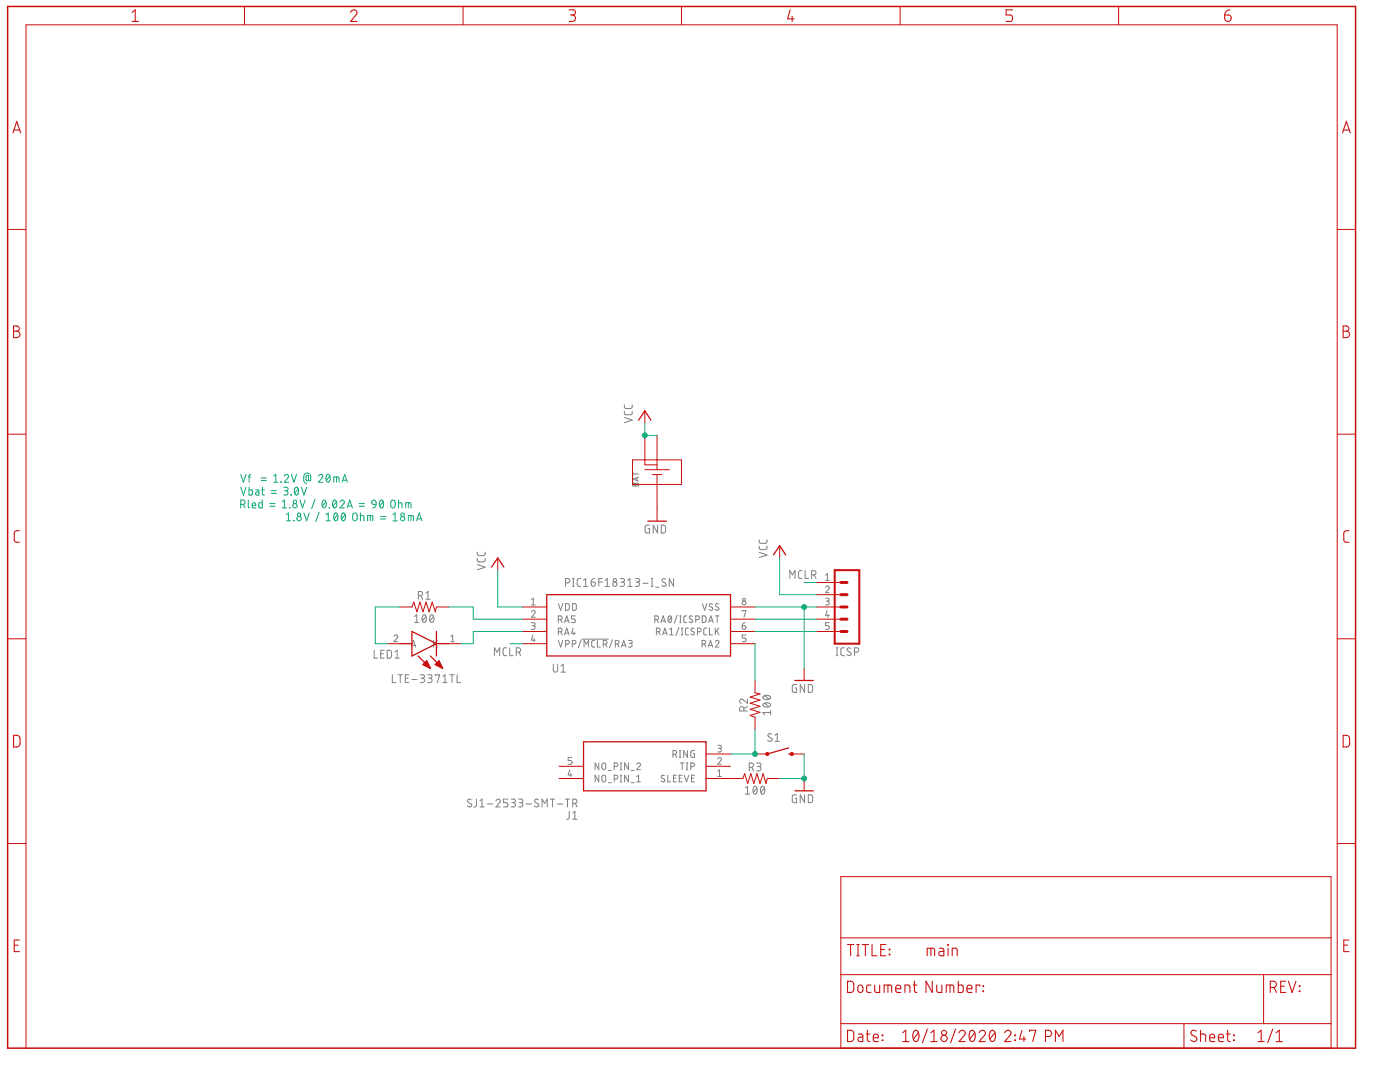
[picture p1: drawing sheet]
<?xml version="1.0" encoding="utf-8"?>
<!DOCTYPE eagle SYSTEM "eagle.dtd">
<!--
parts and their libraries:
SparkFun-Resistors: Licensing: Creative Commons ShareAlike 4.0 International - https://creativecommons.org/licenses/by-sa/4.0
-->
<eagle version="7.7.0">
<drawing>
<settings>
<setting alwaysvectorfont="yes"/>
<setting verticaltext="up"/>
</settings>
<grid distance="0.1" unitdist="inch" unit="inch" style="lines" multiple="1" display="no" altdistance="0.01" altunitdist="inch" altunit="inch"/>
<schematic xreflabel="%F%N/%S.%C%R" xrefpart="/%S.%C%R">
<libraries>
<library name="frames">
<symbols>
<symbol name="DOCFIELD">
<wire x1="0" y1="0" x2="71.12" y2="0" width="0.1016" layer="94"/>
<wire x1="101.6" y1="15.24" x2="87.63" y2="15.24" width="0.1016" layer="94"/>
<wire x1="0" y1="0" x2="0" y2="5.08" width="0.1016" layer="94"/>
<wire x1="0" y1="5.08" x2="71.12" y2="5.08" width="0.1016" layer="94"/>
<wire x1="0" y1="5.08" x2="0" y2="15.24" width="0.1016" layer="94"/>
<wire x1="101.6" y1="15.24" x2="101.6" y2="5.08" width="0.1016" layer="94"/>
<wire x1="71.12" y1="5.08" x2="71.12" y2="0" width="0.1016" layer="94"/>
<wire x1="71.12" y1="5.08" x2="87.63" y2="5.08" width="0.1016" layer="94"/>
<wire x1="71.12" y1="0" x2="101.6" y2="0" width="0.1016" layer="94"/>
<wire x1="87.63" y1="15.24" x2="87.63" y2="5.08" width="0.1016" layer="94"/>
<wire x1="87.63" y1="15.24" x2="0" y2="15.24" width="0.1016" layer="94"/>
<wire x1="87.63" y1="5.08" x2="101.6" y2="5.08" width="0.1016" layer="94"/>
<wire x1="101.6" y1="5.08" x2="101.6" y2="0" width="0.1016" layer="94"/>
<wire x1="0" y1="15.24" x2="0" y2="22.86" width="0.1016" layer="94"/>
<wire x1="101.6" y1="35.56" x2="0" y2="35.56" width="0.1016" layer="94"/>
<wire x1="101.6" y1="35.56" x2="101.6" y2="22.86" width="0.1016" layer="94"/>
<wire x1="0" y1="22.86" x2="101.6" y2="22.86" width="0.1016" layer="94"/>
<wire x1="0" y1="22.86" x2="0" y2="35.56" width="0.1016" layer="94"/>
<wire x1="101.6" y1="22.86" x2="101.6" y2="15.24" width="0.1016" layer="94"/>
<text x="1.27" y="1.27" size="2.54" layer="94">Date:</text>
<text x="12.7" y="1.27" size="2.54" layer="94">&gt;LAST_DATE_TIME</text>
<text x="72.39" y="1.27" size="2.54" layer="94">Sheet:</text>
<text x="86.36" y="1.27" size="2.54" layer="94">&gt;SHEET</text>
<text x="88.9" y="11.43" size="2.54" layer="94">REV:</text>
<text x="1.27" y="19.05" size="2.54" layer="94">TITLE:</text>
<text x="1.27" y="11.43" size="2.54" layer="94">Document Number:</text>
<text x="17.78" y="19.05" size="2.54" layer="94">&gt;DRAWING_NAME</text>
</symbol>
<symbol name="FRAME_A_L">
<frame x1="0" y1="0" x2="279.4" y2="215.9" columns="6" rows="5" layer="94" border-bottom="no"/>
</symbol>
</symbols>
<devicesets>
<deviceset name="FRAME_A_L" prefix="FRAME" uservalue="yes">
<gates>
<gate name="G$1" symbol="FRAME_A_L" x="0" y="0" addlevel="always"/>
<gate name="G$2" symbol="DOCFIELD" x="172.72" y="0" addlevel="always"/>
</gates>
<devices>
<device name="">
<technologies>
<technology name=""/>
</technologies>
</device>
</devices>
</deviceset>
</devicesets>
</library>
<library name="SamacSys_Parts">
<symbols>
<symbol name="PIC16F18313-I_SN">
<wire x1="5.08" y1="2.54" x2="43.18" y2="2.54" width="0.254" layer="94"/>
<wire x1="43.18" y1="-10.16" x2="43.18" y2="2.54" width="0.254" layer="94"/>
<wire x1="43.18" y1="-10.16" x2="5.08" y2="-10.16" width="0.254" layer="94"/>
<wire x1="5.08" y1="2.54" x2="5.08" y2="-10.16" width="0.254" layer="94"/>
<text x="44.45" y="7.62" size="1.778" layer="95" align="center-left">&gt;NAME</text>
<text x="44.45" y="5.08" size="1.778" layer="96" align="center-left">&gt;VALUE</text>
<pin name="VDD" x="0" y="0" length="middle"/>
<pin name="RA5" x="0" y="-2.54" length="middle"/>
<pin name="RA4" x="0" y="-5.08" length="middle"/>
<pin name="VPP/!MCLR!/RA3" x="0" y="-7.62" length="middle"/>
<pin name="VSS" x="48.26" y="0" length="middle" rot="R180"/>
<pin name="RA0/ICSPDAT" x="48.26" y="-2.54" length="middle" rot="R180"/>
<pin name="RA1/ICSPCLK" x="48.26" y="-5.08" length="middle" rot="R180"/>
<pin name="RA2" x="48.26" y="-7.62" length="middle" rot="R180"/>
</symbol>
<symbol name="LTE-3371TL">
<wire x1="5.08" y1="0" x2="10.16" y2="2.54" width="0.254" layer="94"/>
<wire x1="10.16" y1="-2.54" x2="10.16" y2="2.54" width="0.254" layer="94"/>
<wire x1="10.16" y1="-2.54" x2="5.08" y2="0" width="0.254" layer="94"/>
<wire x1="5.08" y1="2.54" x2="5.08" y2="-2.54" width="0.254" layer="94"/>
<wire x1="6.35" y1="2.54" x2="3.81" y2="5.08" width="0.254" layer="94"/>
<wire x1="8.89" y1="2.54" x2="6.35" y2="5.08" width="0.254" layer="94"/>
<wire x1="2.54" y1="0" x2="5.08" y2="0" width="0.254" layer="94"/>
<wire x1="10.16" y1="0" x2="12.7" y2="0" width="0.254" layer="94"/>
<text x="12.7" y="8.89" size="1.778" layer="95">&gt;NAME</text>
<text x="12.7" y="6.35" size="1.778" layer="96">&gt;VALUE</text>
<pin name="K" x="0" y="0" length="short"/>
<pin name="A" x="15.24" y="0" length="short" rot="R180"/>
<polygon width="0.254" layer="94">
<vertex x="5.334" y="4.318"/>
<vertex x="4.572" y="3.556"/>
<vertex x="3.81" y="5.08"/>
</polygon>
<polygon width="0.254" layer="94">
<vertex x="7.874" y="4.318"/>
<vertex x="7.112" y="3.556"/>
<vertex x="6.35" y="5.08"/>
</polygon>
</symbol>
<symbol name="SJ1-2533-SMT-TR">
<wire x1="5.08" y1="2.54" x2="30.48" y2="2.54" width="0.254" layer="94"/>
<wire x1="30.48" y1="-7.62" x2="30.48" y2="2.54" width="0.254" layer="94"/>
<wire x1="30.48" y1="-7.62" x2="5.08" y2="-7.62" width="0.254" layer="94"/>
<wire x1="5.08" y1="2.54" x2="5.08" y2="-7.62" width="0.254" layer="94"/>
<text x="31.75" y="7.62" size="1.778" layer="95" align="center-left">&gt;NAME</text>
<text x="31.75" y="5.08" size="1.778" layer="96" align="center-left">&gt;VALUE</text>
<pin name="SLEEVE" x="0" y="0" length="middle"/>
<pin name="TIP" x="0" y="-2.54" length="middle"/>
<pin name="RING" x="0" y="-5.08" length="middle"/>
<pin name="NO_PIN_1" x="35.56" y="0" length="middle" rot="R180"/>
<pin name="NO_PIN_2" x="35.56" y="-2.54" length="middle" rot="R180"/>
</symbol>
</symbols>
<devicesets>
<deviceset name="PIC16F18313-I_SN" prefix="IC">
<gates>
<gate name="G$1" symbol="PIC16F18313-I_SN" x="0" y="0"/>
</gates>
<devices>
<device name="" package="SOIC127P600X175-8N">
<connects>
<connect gate="G$1" pin="RA0/ICSPDAT" pad="7"/>
<connect gate="G$1" pin="RA1/ICSPCLK" pad="6"/>
<connect gate="G$1" pin="RA2" pad="5"/>
<connect gate="G$1" pin="RA4" pad="3"/>
<connect gate="G$1" pin="RA5" pad="2"/>
<connect gate="G$1" pin="VDD" pad="1"/>
<connect gate="G$1" pin="VPP/!MCLR!/RA3" pad="4"/>
<connect gate="G$1" pin="VSS" pad="8"/>
</connects>
<technologies>
<technology name="">
<attribute name="DESCRIPTION" value="8-bit Microcontrollers - MCU 8-Bit MCU 3.5K Flash 256 RAM 256 EEPROM" constant="no"/>
<attribute name="HEIGHT" value="1.75mm" constant="no"/>
<attribute name="MANUFACTURER_NAME" value="Microchip" constant="no"/>
<attribute name="MANUFACTURER_PART_NUMBER" value="PIC16F18313-I/SN" constant="no"/>
<attribute name="MOUSER_PART_NUMBER" value="579-PIC16F18313-I/SN" constant="no"/>
<attribute name="MOUSER_PRICE-STOCK" value="https://www.mouser.co.uk/ProductDetail/Microchip-Technology/PIC16F18313-I-SN?qs=PQDAUpz3sUMAayGU2D8VYw%3D%3D" constant="no"/>
</technology>
</technologies>
</device>
</devices>
</deviceset>
<deviceset name="LTE-3371TL" prefix="LED">
<gates>
<gate name="G$1" symbol="LTE-3371TL" x="0" y="0"/>
</gates>
<devices>
<device name="" package="LTE3371TL">
<connects>
<connect gate="G$1" pin="A" pad="2"/>
<connect gate="G$1" pin="K" pad="1"/>
</connects>
<technologies>
<technology name="">
<attribute name="DESCRIPTION" value="Infrared Emitters Infrared 940nm 1.25V, 20mA, 140deg" constant="no"/>
<attribute name="HEIGHT" value="8.85mm" constant="no"/>
<attribute name="MANUFACTURER_NAME" value="Lite-On" constant="no"/>
<attribute name="MANUFACTURER_PART_NUMBER" value="LTE-3371TL" constant="no"/>
<attribute name="MOUSER_PART_NUMBER" value="859-LTE-3371TL" constant="no"/>
<attribute name="MOUSER_PRICE-STOCK" value="https://www.mouser.com/Search/Refine.aspx?Keyword=859-LTE-3371TL" constant="no"/>
</technology>
</technologies>
</device>
</devices>
</deviceset>
<deviceset name="SJ1-2533-SMT-TR" prefix="J">
<gates>
<gate name="G$1" symbol="SJ1-2533-SMT-TR" x="0" y="0"/>
</gates>
<devices>
<device name="" package="SJ12533SMTTR">
<connects>
<connect gate="G$1" pin="NO_PIN_1" pad="4"/>
<connect gate="G$1" pin="NO_PIN_2" pad="5"/>
<connect gate="G$1" pin="RING" pad="3"/>
<connect gate="G$1" pin="SLEEVE" pad="1"/>
<connect gate="G$1" pin="TIP" pad="2"/>
</connects>
<technologies>
<technology name="">
<attribute name="DESCRIPTION" value="Phone Connectors Audio Jacks" constant="no"/>
<attribute name="HEIGHT" value="3.1mm" constant="no"/>
<attribute name="MANUFACTURER_NAME" value="CUI Devices" constant="no"/>
<attribute name="MANUFACTURER_PART_NUMBER" value="SJ1-2533-SMT-TR" constant="no"/>
<attribute name="MOUSER_PART_NUMBER" value="490-SJ1-2533-SMT-TR" constant="no"/>
<attribute name="MOUSER_PRICE-STOCK" value="https://www.mouser.co.uk/ProductDetail/CUI-Devices/SJ1-2533-SMT-TR?qs=WyjlAZoYn50tDi43uXaCGg%3D%3D" constant="no"/>
</technology>
</technologies>
</device>
</devices>
</deviceset>
</devicesets>
</library>
<library name="supply1">
<symbols>
<symbol name="VCC">
<wire x1="1.27" y1="-1.905" x2="0" y2="0" width="0.254" layer="94"/>
<wire x1="0" y1="0" x2="-1.27" y2="-1.905" width="0.254" layer="94"/>
<text x="-2.54" y="-2.54" size="1.778" layer="96" rot="R90">&gt;VALUE</text>
<pin name="VCC" x="0" y="-2.54" visible="off" length="short" direction="sup" rot="R90"/>
</symbol>
<symbol name="GND">
<wire x1="-1.905" y1="0" x2="1.905" y2="0" width="0.254" layer="94"/>
<text x="-2.54" y="-2.54" size="1.778" layer="96">&gt;VALUE</text>
<pin name="GND" x="0" y="2.54" visible="off" length="short" direction="sup" rot="R270"/>
</symbol>
</symbols>
<devicesets>
<deviceset name="VCC" prefix="P+">
<gates>
<gate name="VCC" symbol="VCC" x="0" y="0"/>
</gates>
<devices>
<device name="">
<technologies>
<technology name=""/>
</technologies>
</device>
</devices>
</deviceset>
<deviceset name="GND" prefix="GND">
<gates>
<gate name="1" symbol="GND" x="0" y="0"/>
</gates>
<devices>
<device name="">
<technologies>
<technology name=""/>
</technologies>
</device>
</devices>
</deviceset>
</devicesets>
</library>
<library name="SparkFun-Resistors">
<symbols>
<symbol name="RESISTOR">
<wire x1="-2.54" y1="0" x2="-2.159" y2="1.016" width="0.1524" layer="94"/>
<wire x1="-2.159" y1="1.016" x2="-1.524" y2="-1.016" width="0.1524" layer="94"/>
<wire x1="-1.524" y1="-1.016" x2="-0.889" y2="1.016" width="0.1524" layer="94"/>
<wire x1="-0.889" y1="1.016" x2="-0.254" y2="-1.016" width="0.1524" layer="94"/>
<wire x1="-0.254" y1="-1.016" x2="0.381" y2="1.016" width="0.1524" layer="94"/>
<wire x1="0.381" y1="1.016" x2="1.016" y2="-1.016" width="0.1524" layer="94"/>
<wire x1="1.016" y1="-1.016" x2="1.651" y2="1.016" width="0.1524" layer="94"/>
<wire x1="1.651" y1="1.016" x2="2.286" y2="-1.016" width="0.1524" layer="94"/>
<wire x1="2.286" y1="-1.016" x2="2.54" y2="0" width="0.1524" layer="94"/>
<text x="0" y="1.524" size="1.778" layer="95" font="vector" align="bottom-center">&gt;NAME</text>
<text x="0" y="-1.524" size="1.778" layer="96" font="vector" align="top-center">&gt;VALUE</text>
<pin name="2" x="5.08" y="0" visible="off" length="short" direction="pas" swaplevel="1" rot="R180"/>
<pin name="1" x="-5.08" y="0" visible="off" length="short" direction="pas" swaplevel="1"/>
</symbol>
</symbols>
<devicesets>
<deviceset name="100OHM" prefix="R">
<gates>
<gate name="G$1" symbol="RESISTOR" x="0" y="0"/>
</gates>
<devices>
<device name="-HORIZ-1/4W-1%" package="AXIAL-0.3">
<connects>
<connect gate="G$1" pin="1" pad="P$1"/>
<connect gate="G$1" pin="2" pad="P$2"/>
</connects>
<technologies>
<technology name="">
<attribute name="PROD_ID" value="RES-12181" constant="no"/>
<attribute name="VALUE" value="100" constant="no"/>
</technology>
</technologies>
</device>
<device name="-HORIZ_KIT-1/4W-1%" package="AXIAL-0.3EZ">
<connects>
<connect gate="G$1" pin="1" pad="P$1"/>
<connect gate="G$1" pin="2" pad="P$2"/>
</connects>
<technologies>
<technology name="">
<attribute name="PROD_ID" value="RES-12181" constant="no"/>
<attribute name="VALUE" value="100" constant="no"/>
</technology>
</technologies>
</device>
<device name="-VERT-1/4W-1%" package="AXIAL-0.1">
<connects>
<connect gate="G$1" pin="1" pad="P$1"/>
<connect gate="G$1" pin="2" pad="P$2"/>
</connects>
<technologies>
<technology name="">
<attribute name="PROD_ID" value="RES-12181"/>
<attribute name="VALUE" value="100"/>
</technology>
</technologies>
</device>
<device name="-VERT_KIT-1/4W-1%" package="AXIAL-0.1-KIT">
<connects>
<connect gate="G$1" pin="1" pad="P$1"/>
<connect gate="G$1" pin="2" pad="P$2"/>
</connects>
<technologies>
<technology name="">
<attribute name="PROD_ID" value="RES-12181" constant="no"/>
<attribute name="VALUE" value="100" constant="no"/>
</technology>
</technologies>
</device>
<device name="-0603-1/4W-5%" package="0603">
<connects>
<connect gate="G$1" pin="1" pad="1"/>
<connect gate="G$1" pin="2" pad="2"/>
</connects>
<technologies>
<technology name="">
<attribute name="PROD_ID" value="RES-12438"/>
<attribute name="VALUE" value="100"/>
</technology>
</technologies>
</device>
<device name="-0603-1/10W-1%" package="0603">
<connects>
<connect gate="G$1" pin="1" pad="1"/>
<connect gate="G$1" pin="2" pad="2"/>
</connects>
<technologies>
<technology name="">
<attribute name="PROD_ID" value="RES-07863"/>
<attribute name="VALUE" value="100"/>
</technology>
</technologies>
</device>
</devices>
</deviceset>
</devicesets>
</library>
<library name="con-lstb">
<symbols>
<symbol name="MA05-1">
<wire x1="3.81" y1="-7.62" x2="-1.27" y2="-7.62" width="0.4064" layer="94"/>
<wire x1="1.27" y1="0" x2="2.54" y2="0" width="0.6096" layer="94"/>
<wire x1="1.27" y1="-2.54" x2="2.54" y2="-2.54" width="0.6096" layer="94"/>
<wire x1="1.27" y1="-5.08" x2="2.54" y2="-5.08" width="0.6096" layer="94"/>
<wire x1="-1.27" y1="7.62" x2="-1.27" y2="-7.62" width="0.4064" layer="94"/>
<wire x1="3.81" y1="-7.62" x2="3.81" y2="7.62" width="0.4064" layer="94"/>
<wire x1="-1.27" y1="7.62" x2="3.81" y2="7.62" width="0.4064" layer="94"/>
<wire x1="1.27" y1="5.08" x2="2.54" y2="5.08" width="0.6096" layer="94"/>
<wire x1="1.27" y1="2.54" x2="2.54" y2="2.54" width="0.6096" layer="94"/>
<text x="-1.27" y="-10.16" size="1.778" layer="96">&gt;VALUE</text>
<text x="-1.27" y="8.382" size="1.778" layer="95">&gt;NAME</text>
<pin name="1" x="7.62" y="-5.08" visible="pad" length="middle" direction="pas" swaplevel="1" rot="R180"/>
<pin name="2" x="7.62" y="-2.54" visible="pad" length="middle" direction="pas" swaplevel="1" rot="R180"/>
<pin name="3" x="7.62" y="0" visible="pad" length="middle" direction="pas" swaplevel="1" rot="R180"/>
<pin name="4" x="7.62" y="2.54" visible="pad" length="middle" direction="pas" swaplevel="1" rot="R180"/>
<pin name="5" x="7.62" y="5.08" visible="pad" length="middle" direction="pas" swaplevel="1" rot="R180"/>
</symbol>
</symbols>
<devicesets>
<deviceset name="MA05-1" prefix="SV" uservalue="yes">
<gates>
<gate name="G$1" symbol="MA05-1" x="0" y="0"/>
</gates>
<devices>
<device name="" package="MA05-1">
<connects>
<connect gate="G$1" pin="1" pad="1"/>
<connect gate="G$1" pin="2" pad="2"/>
<connect gate="G$1" pin="3" pad="3"/>
<connect gate="G$1" pin="4" pad="4"/>
<connect gate="G$1" pin="5" pad="5"/>
</connects>
<technologies>
<technology name="">
<attribute name="MF" value="" constant="no"/>
<attribute name="MPN" value="" constant="no"/>
<attribute name="OC_FARNELL" value="unknown" constant="no"/>
<attribute name="OC_NEWARK" value="unknown" constant="no"/>
<attribute name="POPULARITY" value="29" constant="no"/>
</technology>
</technologies>
</device>
</devices>
</deviceset>
</devicesets>
</library>
<library name="AltiumKeyFobParts">
<symbols>
<symbol name="SMTM1632_A">
<wire x1="-1.524" y1="0" x2="-1.524" y2="-2.54" width="0.1524" layer="94"/>
<wire x1="-1.524" y1="-2.54" x2="-2.54" y2="-2.54" width="0.1524" layer="94"/>
<wire x1="0.508" y1="0" x2="2.54" y2="0" width="0.1524" layer="94"/>
<wire x1="-0.508" y1="0" x2="-2.54" y2="0" width="0.1524" layer="94"/>
<pin name="-" x="7.62" y="0" visible="off" length="middle" direction="pas" rot="R180"/>
<wire x1="2.54" y1="0" x2="2.54" y2="0" width="0.1524" layer="94"/>
<pin name="+@1" x="-7.62" y="0" visible="off" length="middle" direction="pas"/>
<wire x1="-2.54" y1="0" x2="-2.54" y2="0" width="0.1524" layer="94"/>
<pin name="+@2" x="-7.62" y="-2.54" visible="off" length="middle" direction="pas"/>
<wire x1="-2.54" y1="-2.54" x2="-2.54" y2="-2.54" width="0.1524" layer="94"/>
<wire x1="0.508" y1="1.016" x2="0.508" y2="-1.016" width="0.1524" layer="94"/>
<wire x1="-0.508" y1="2.54" x2="-0.508" y2="-2.54" width="0.1524" layer="94"/>
<wire x1="-2.54" y1="-5.08" x2="2.54" y2="-5.08" width="0.1524" layer="94"/>
<wire x1="-2.54" y1="-5.08" x2="-2.54" y2="5.08" width="0.1524" layer="94"/>
<wire x1="2.54" y1="5.08" x2="2.54" y2="-5.08" width="0.1524" layer="94"/>
<wire x1="2.54" y1="5.08" x2="-2.54" y2="5.08" width="0.1524" layer="94"/>
<text x="0" y="-5.08" size="1.27" layer="95">&gt;NAME</text>
</symbol>
</symbols>
<devicesets>
<deviceset name="SMTM1632" prefix="BAT">
<gates>
<gate name="A" symbol="SMTM1632_A" x="0" y="0"/>
</gates>
<devices>
<device name="" package="SMTM1632">
<connects>
<connect gate="A" pin="+@1" pad="2"/>
<connect gate="A" pin="+@2" pad="3"/>
<connect gate="A" pin="-" pad="1"/>
</connects>
<technologies>
<technology name=""/>
</technologies>
</device>
</devices>
</deviceset>
</devicesets>
</library>
<library name="Flash">
<symbols>
<symbol name="SWITCH-MOMENTARY-2">
<circle x="-2.54" y="0" radius="0.127" width="0.4064" layer="94"/>
<circle x="2.54" y="0" radius="0.127" width="0.4064" layer="94"/>
<wire x1="1.905" y1="0" x2="2.54" y2="0" width="0.254" layer="94"/>
<wire x1="-2.54" y1="0" x2="1.905" y2="1.27" width="0.254" layer="94"/>
<pin name="1" x="-5.08" y="0" visible="off" length="short" direction="pas" swaplevel="2"/>
<pin name="2" x="5.08" y="0" visible="off" length="short" direction="pas" swaplevel="1" rot="R180"/>
<text x="-2.54" y="2.54" size="1.778" layer="95">&gt;NAME</text>
<text x="-2.54" y="-2.54" size="1.778" layer="96">&gt;VALUE</text>
</symbol>
</symbols>
<devicesets>
<deviceset name="SWITCH-MOMENTARY-2" prefix="S">
<gates>
<gate name="G$1" symbol="SWITCH-MOMENTARY-2" x="0" y="0"/>
</gates>
<devices>
<device name="-SMD-1101NE" package="TACTILE-SWITCH-1101NE">
<connects>
<connect gate="G$1" pin="1" pad="P$1"/>
<connect gate="G$1" pin="2" pad="P$2"/>
</connects>
<technologies>
<technology name=""/>
</technologies>
</device>
<device name="12MM" package="TACTILE-PTH-12MM">
<connects>
<connect gate="G$1" pin="1" pad="1"/>
<connect gate="G$1" pin="2" pad="3"/>
</connects>
<technologies>
<technology name="">
<attribute name="PROD_ID" value="SWCH-09185" constant="no"/>
</technology>
</technologies>
</device>
<device name="PTH" package="TACTILE-PTH">
<connects>
<connect gate="G$1" pin="1" pad="1"/>
<connect gate="G$1" pin="2" pad="3"/>
</connects>
<technologies>
<technology name=""/>
</technologies>
</device>
<device name="PTH_EZ" package="TACTILE-PTH-EZ">
<connects>
<connect gate="G$1" pin="1" pad="1"/>
<connect gate="G$1" pin="2" pad="3"/>
</connects>
<technologies>
<technology name=""/>
</technologies>
</device>
<device name="PTH_REED" package="REED_SWITCH_PTH">
<connects>
<connect gate="G$1" pin="1" pad="P$1"/>
<connect gate="G$1" pin="2" pad="P$2"/>
</connects>
<technologies>
<technology name=""/>
</technologies>
</device>
<device name="PTH_REED2" package="REED_SWITCH_PLASTIC">
<connects>
<connect gate="G$1" pin="1" pad="P$1"/>
<connect gate="G$1" pin="2" pad="P$2"/>
</connects>
<technologies>
<technology name=""/>
</technologies>
</device>
<device name="SIDE_EZ" package="TACTILE-PTH-SIDEEZ">
<connects>
<connect gate="G$1" pin="1" pad="1"/>
<connect gate="G$1" pin="2" pad="2"/>
</connects>
<technologies>
<technology name=""/>
</technologies>
</device>
<device name="SMD" package="TACTILE_SWITCH_SMD">
<connects>
<connect gate="G$1" pin="1" pad="1"/>
<connect gate="G$1" pin="2" pad="3"/>
</connects>
<technologies>
<technology name="">
<attribute name="PROD_ID" value="SWCH-08247" constant="no"/>
</technology>
</technologies>
</device>
<device name="SMD-2" package="TACTILE_SWITCH_SMD-2">
<connects>
<connect gate="G$1" pin="1" pad="2"/>
<connect gate="G$1" pin="2" pad="1"/>
</connects>
<technologies>
<technology name=""/>
</technologies>
</device>
<device name="SMD-3" package="TACTILE_SWITCH_SMD-3">
<connects>
<connect gate="G$1" pin="1" pad="1"/>
<connect gate="G$1" pin="2" pad="4"/>
</connects>
<technologies>
<technology name=""/>
</technologies>
</device>
<device name="SMD-4" package="TACTILE_SWITCH_TALL">
<connects>
<connect gate="G$1" pin="1" pad="A2"/>
<connect gate="G$1" pin="2" pad="B2"/>
</connects>
<technologies>
<technology name=""/>
</technologies>
</device>
<device name="SMD-12MM" package="TACTILE-SMD-12MM">
<connects>
<connect gate="G$1" pin="1" pad="1"/>
<connect gate="G$1" pin="2" pad="3"/>
</connects>
<technologies>
<technology name=""/>
</technologies>
</device>
</devices>
</deviceset>
</devicesets>
</library>
</libraries>
<attributes>
</attributes>
<variantdefs>
</variantdefs>
<classes>
<class number="0" name="default" width="0" drill="0">
</class>
</classes>
<parts>
<part name="U1" library="SamacSys_Parts" deviceset="PIC16F18313-I_SN" device="" override_package_urn="urn:adsk.eagle:footprint:24183031/1"/>
<part name="P+1" library="supply1" deviceset="VCC" device=""/>
<part name="GND1" library="supply1" deviceset="GND" device=""/>
<part name="LED1" library="SamacSys_Parts" deviceset="LTE-3371TL" device="" override_package_urn="urn:adsk.eagle:footprint:24183952/1"/>
<part name="R1" library="SparkFun-Resistors" deviceset="100OHM" device="-0603-1/10W-1%" override_package_urn="urn:adsk.eagle:footprint:39615/1" value="100"/>
<part name="ICSP" library="con-lstb" deviceset="MA05-1" device="" override_package_urn="urn:adsk.eagle:footprint:8283/1"/>
<part name="FRAME2" library="frames" deviceset="FRAME_A_L" device=""/>
<part name="P+2" library="supply1" deviceset="VCC" device=""/>
<part name="J1" library="SamacSys_Parts" deviceset="SJ1-2533-SMT-TR" device="" override_package_urn="urn:adsk.eagle:footprint:24183054/1"/>
<part name="R2" library="SparkFun-Resistors" deviceset="100OHM" device="-0603-1/10W-1%" override_package_urn="urn:adsk.eagle:footprint:39615/1" value="100"/>
<part name="R3" library="SparkFun-Resistors" deviceset="100OHM" device="-0603-1/10W-1%" override_package_urn="urn:adsk.eagle:footprint:39615/1" value="100"/>
<part name="GND3" library="supply1" deviceset="GND" device=""/>
<part name="S1" library="Flash" deviceset="SWITCH-MOMENTARY-2" device="PTH" override_package_urn="urn:adsk.eagle:footprint:24182979/1"/>
<part name="BAT" library="AltiumKeyFobParts" deviceset="SMTM1632" device="" override_package_urn="urn:adsk.eagle:footprint:23939092/1"/>
<part name="GND4" library="supply1" deviceset="GND" device=""/>
<part name="P+4" library="supply1" deviceset="VCC" device=""/>
</parts>
<sheets>
<sheet>
<plain>
<text x="88.9" y="147.32" size="1.778" layer="91">Vf  = 1.2V @ 20mA
Vbat = 3.0V
Rled = 1.8V / 0.02A = 90 Ohm
           1.8V / 100 Ohm = 18mA</text>
</plain>
<instances>
<instance part="U1" gate="G$1" x="147.32" y="129.54" smashed="yes">
<attribute name="NAME" x="153.67" y="116.84" size="1.778" layer="95" align="center-left"/>
<attribute name="VALUE" x="156.21" y="134.62" size="1.778" layer="96" align="center-left"/>
</instance>
<instance part="P+1" gate="VCC" x="142.24" y="139.7" smashed="yes">
<attribute name="VALUE" x="139.7" y="137.16" size="1.778" layer="96" rot="R90"/>
</instance>
<instance part="GND1" gate="1" x="205.74" y="114.3" smashed="yes">
<attribute name="VALUE" x="203.2" y="111.76" size="1.778" layer="96"/>
</instance>
<instance part="LED1" gate="G$1" x="134.62" y="121.92" smashed="yes" rot="R180">
<attribute name="NAME" x="121.92" y="120.65" size="1.778" layer="95" rot="R180"/>
<attribute name="VALUE" x="134.62" y="115.57" size="1.778" layer="96" rot="R180"/>
</instance>
<instance part="R1" gate="G$1" x="127" y="129.54" smashed="yes">
<attribute name="NAME" x="127" y="131.064" size="1.778" layer="95" font="vector" align="bottom-center"/>
<attribute name="VALUE" x="127" y="128.016" size="1.778" layer="96" font="vector" align="top-center"/>
</instance>
<instance part="ICSP" gate="G$1" x="215.9" y="129.54" smashed="yes" rot="R180">
<attribute name="VALUE" x="217.17" y="139.7" size="1.778" layer="96" rot="R180"/>
<attribute name="NAME" x="217.17" y="121.158" size="1.778" layer="95" rot="R180"/>
</instance>
<instance part="FRAME2" gate="G$1" x="40.64" y="38.1" smashed="yes"/>
<instance part="FRAME2" gate="G$2" x="213.36" y="38.1" smashed="yes">
<attribute name="LAST_DATE_TIME" x="226.06" y="39.37" size="2.54" layer="94"/>
<attribute name="SHEET" x="299.72" y="39.37" size="2.54" layer="94"/>
<attribute name="DRAWING_NAME" x="231.14" y="57.15" size="2.54" layer="94"/>
</instance>
<instance part="P+2" gate="VCC" x="200.66" y="142.24" smashed="yes">
<attribute name="VALUE" x="198.12" y="139.7" size="1.778" layer="96" rot="R90"/>
</instance>
<instance part="J1" gate="G$1" x="190.5" y="93.98" smashed="yes" rot="R180">
<attribute name="NAME" x="158.75" y="86.36" size="1.778" layer="95" rot="R180" align="center-left"/>
<attribute name="VALUE" x="158.75" y="88.9" size="1.778" layer="96" rot="R180" align="center-left"/>
</instance>
<instance part="R2" gate="G$1" x="195.58" y="109.22" smashed="yes" rot="R90">
<attribute name="NAME" x="194.056" y="109.22" size="1.778" layer="95" font="vector" rot="R90" align="bottom-center"/>
<attribute name="VALUE" x="197.104" y="109.22" size="1.778" layer="96" font="vector" rot="R90" align="top-center"/>
</instance>
<instance part="R3" gate="G$1" x="195.58" y="93.98" smashed="yes">
<attribute name="NAME" x="195.58" y="95.504" size="1.778" layer="95" font="vector" align="bottom-center"/>
<attribute name="VALUE" x="195.58" y="92.456" size="1.778" layer="96" font="vector" align="top-center"/>
</instance>
<instance part="GND3" gate="1" x="205.74" y="91.44" smashed="yes">
<attribute name="VALUE" x="203.2" y="88.9" size="1.778" layer="96"/>
</instance>
<instance part="S1" gate="G$1" x="200.66" y="99.06" smashed="yes">
<attribute name="NAME" x="198.12" y="101.6" size="1.778" layer="95"/>
</instance>
<instance part="BAT" gate="A" x="175.26" y="157.48" smashed="yes" rot="R270">
<attribute name="NAME" x="170.18" y="157.48" size="1.27" layer="95" rot="R270"/>
</instance>
<instance part="GND4" gate="1" x="175.26" y="147.32" smashed="yes">
<attribute name="VALUE" x="172.72" y="144.78" size="1.778" layer="96"/>
</instance>
<instance part="P+4" gate="VCC" x="172.72" y="170.18" smashed="yes">
<attribute name="VALUE" x="170.18" y="167.64" size="1.778" layer="96" rot="R90"/>
</instance>
</instances>
<busses>
</busses>
<nets>
<net name="N$2" class="0">
<segment>
<pinref part="U1" gate="G$1" pin="RA0/ICSPDAT"/>
<pinref part="ICSP" gate="G$1" pin="4"/>
<wire x1="208.28" y1="127" x2="195.58" y2="127" width="0.1524" layer="91"/>
</segment>
</net>
<net name="N$3" class="0">
<segment>
<pinref part="U1" gate="G$1" pin="RA1/ICSPCLK"/>
<pinref part="ICSP" gate="G$1" pin="5"/>
<wire x1="208.28" y1="124.46" x2="195.58" y2="124.46" width="0.1524" layer="91"/>
</segment>
</net>
<net name="GND" class="0">
<segment>
<pinref part="U1" gate="G$1" pin="VSS"/>
<pinref part="ICSP" gate="G$1" pin="3"/>
<wire x1="208.28" y1="129.54" x2="205.74" y2="129.54" width="0.1524" layer="91"/>
<pinref part="GND1" gate="1" pin="GND"/>
<wire x1="205.74" y1="129.54" x2="195.58" y2="129.54" width="0.1524" layer="91"/>
<wire x1="205.74" y1="129.54" x2="205.74" y2="116.84" width="0.1524" layer="91"/>
<junction x="205.74" y="129.54"/>
</segment>
<segment>
<pinref part="GND3" gate="1" pin="GND"/>
<pinref part="R3" gate="G$1" pin="2"/>
<wire x1="205.74" y1="93.98" x2="200.66" y2="93.98" width="0.1524" layer="91"/>
<pinref part="S1" gate="G$1" pin="2"/>
<wire x1="205.74" y1="99.06" x2="205.74" y2="93.98" width="0.1524" layer="91"/>
<junction x="205.74" y="93.98"/>
</segment>
<segment>
<pinref part="BAT" gate="A" pin="-"/>
<pinref part="GND4" gate="1" pin="GND"/>
</segment>
</net>
<net name="VCC" class="0">
<segment>
<pinref part="U1" gate="G$1" pin="VDD"/>
<pinref part="P+1" gate="VCC" pin="VCC"/>
<wire x1="142.24" y1="137.16" x2="142.24" y2="129.54" width="0.1524" layer="91"/>
<wire x1="142.24" y1="129.54" x2="147.32" y2="129.54" width="0.1524" layer="91"/>
</segment>
<segment>
<pinref part="ICSP" gate="G$1" pin="2"/>
<wire x1="208.28" y1="132.08" x2="200.66" y2="132.08" width="0.1524" layer="91"/>
<pinref part="P+2" gate="VCC" pin="VCC"/>
<wire x1="200.66" y1="132.08" x2="200.66" y2="139.7" width="0.1524" layer="91"/>
</segment>
<segment>
<pinref part="BAT" gate="A" pin="+@2"/>
<pinref part="P+4" gate="VCC" pin="VCC"/>
<wire x1="172.72" y1="167.64" x2="172.72" y2="165.1" width="0.1524" layer="91"/>
<pinref part="BAT" gate="A" pin="+@1"/>
<wire x1="172.72" y1="165.1" x2="175.26" y2="165.1" width="0.1524" layer="91"/>
<junction x="172.72" y="165.1"/>
</segment>
</net>
<net name="N$1" class="0">
<segment>
<pinref part="U1" gate="G$1" pin="RA5"/>
<wire x1="147.32" y1="127" x2="137.16" y2="127" width="0.1524" layer="91"/>
<wire x1="137.16" y1="127" x2="137.16" y2="129.54" width="0.1524" layer="91"/>
<pinref part="R1" gate="G$1" pin="2"/>
<wire x1="137.16" y1="129.54" x2="132.08" y2="129.54" width="0.1524" layer="91"/>
</segment>
</net>
<net name="N$4" class="0">
<segment>
<pinref part="U1" gate="G$1" pin="RA4"/>
<wire x1="147.32" y1="124.46" x2="137.16" y2="124.46" width="0.1524" layer="91"/>
<wire x1="137.16" y1="124.46" x2="137.16" y2="121.92" width="0.1524" layer="91"/>
<pinref part="LED1" gate="G$1" pin="K"/>
<wire x1="137.16" y1="121.92" x2="134.62" y2="121.92" width="0.1524" layer="91"/>
</segment>
</net>
<net name="N$5" class="0">
<segment>
<pinref part="R1" gate="G$1" pin="1"/>
<wire x1="121.92" y1="129.54" x2="116.84" y2="129.54" width="0.1524" layer="91"/>
<wire x1="116.84" y1="129.54" x2="116.84" y2="121.92" width="0.1524" layer="91"/>
<pinref part="LED1" gate="G$1" pin="A"/>
<wire x1="116.84" y1="121.92" x2="119.38" y2="121.92" width="0.1524" layer="91"/>
</segment>
</net>
<net name="MCLR" class="0">
<segment>
<pinref part="U1" gate="G$1" pin="VPP/!MCLR!/RA3"/>
<wire x1="147.32" y1="121.92" x2="144.78" y2="121.92" width="0.1524" layer="91"/>
<label x="147.066" y="121.158" size="1.778" layer="95" rot="R180"/>
</segment>
<segment>
<wire x1="208.28" y1="134.62" x2="205.74" y2="134.62" width="0.1524" layer="91"/>
<pinref part="ICSP" gate="G$1" pin="1"/>
<label x="208.28" y="137.16" size="1.778" layer="95" rot="R180"/>
</segment>
</net>
<net name="N$6" class="0">
<segment>
<pinref part="R3" gate="G$1" pin="1"/>
<pinref part="J1" gate="G$1" pin="SLEEVE"/>
</segment>
</net>
<net name="N$7" class="0">
<segment>
<pinref part="J1" gate="G$1" pin="RING"/>
<pinref part="R2" gate="G$1" pin="1"/>
<wire x1="190.5" y1="99.06" x2="195.58" y2="99.06" width="0.1524" layer="91"/>
<wire x1="195.58" y1="99.06" x2="195.58" y2="104.14" width="0.1524" layer="91"/>
<pinref part="S1" gate="G$1" pin="1"/>
<junction x="195.58" y="99.06"/>
</segment>
</net>
<net name="N$8" class="0">
<segment>
<pinref part="R2" gate="G$1" pin="2"/>
<pinref part="U1" gate="G$1" pin="RA2"/>
<wire x1="195.58" y1="114.3" x2="195.58" y2="121.92" width="0.1524" layer="91"/>
</segment>
</net>
</nets>
</sheet>
</sheets>
</schematic>
</drawing>
<compatibility>
<note version="6.3" minversion="6.2.2" severity="warning">
Since Version 6.2.2 text objects can contain more than one line,
which will not be processed correctly with this version.
</note>
</compatibility>
</eagle>
